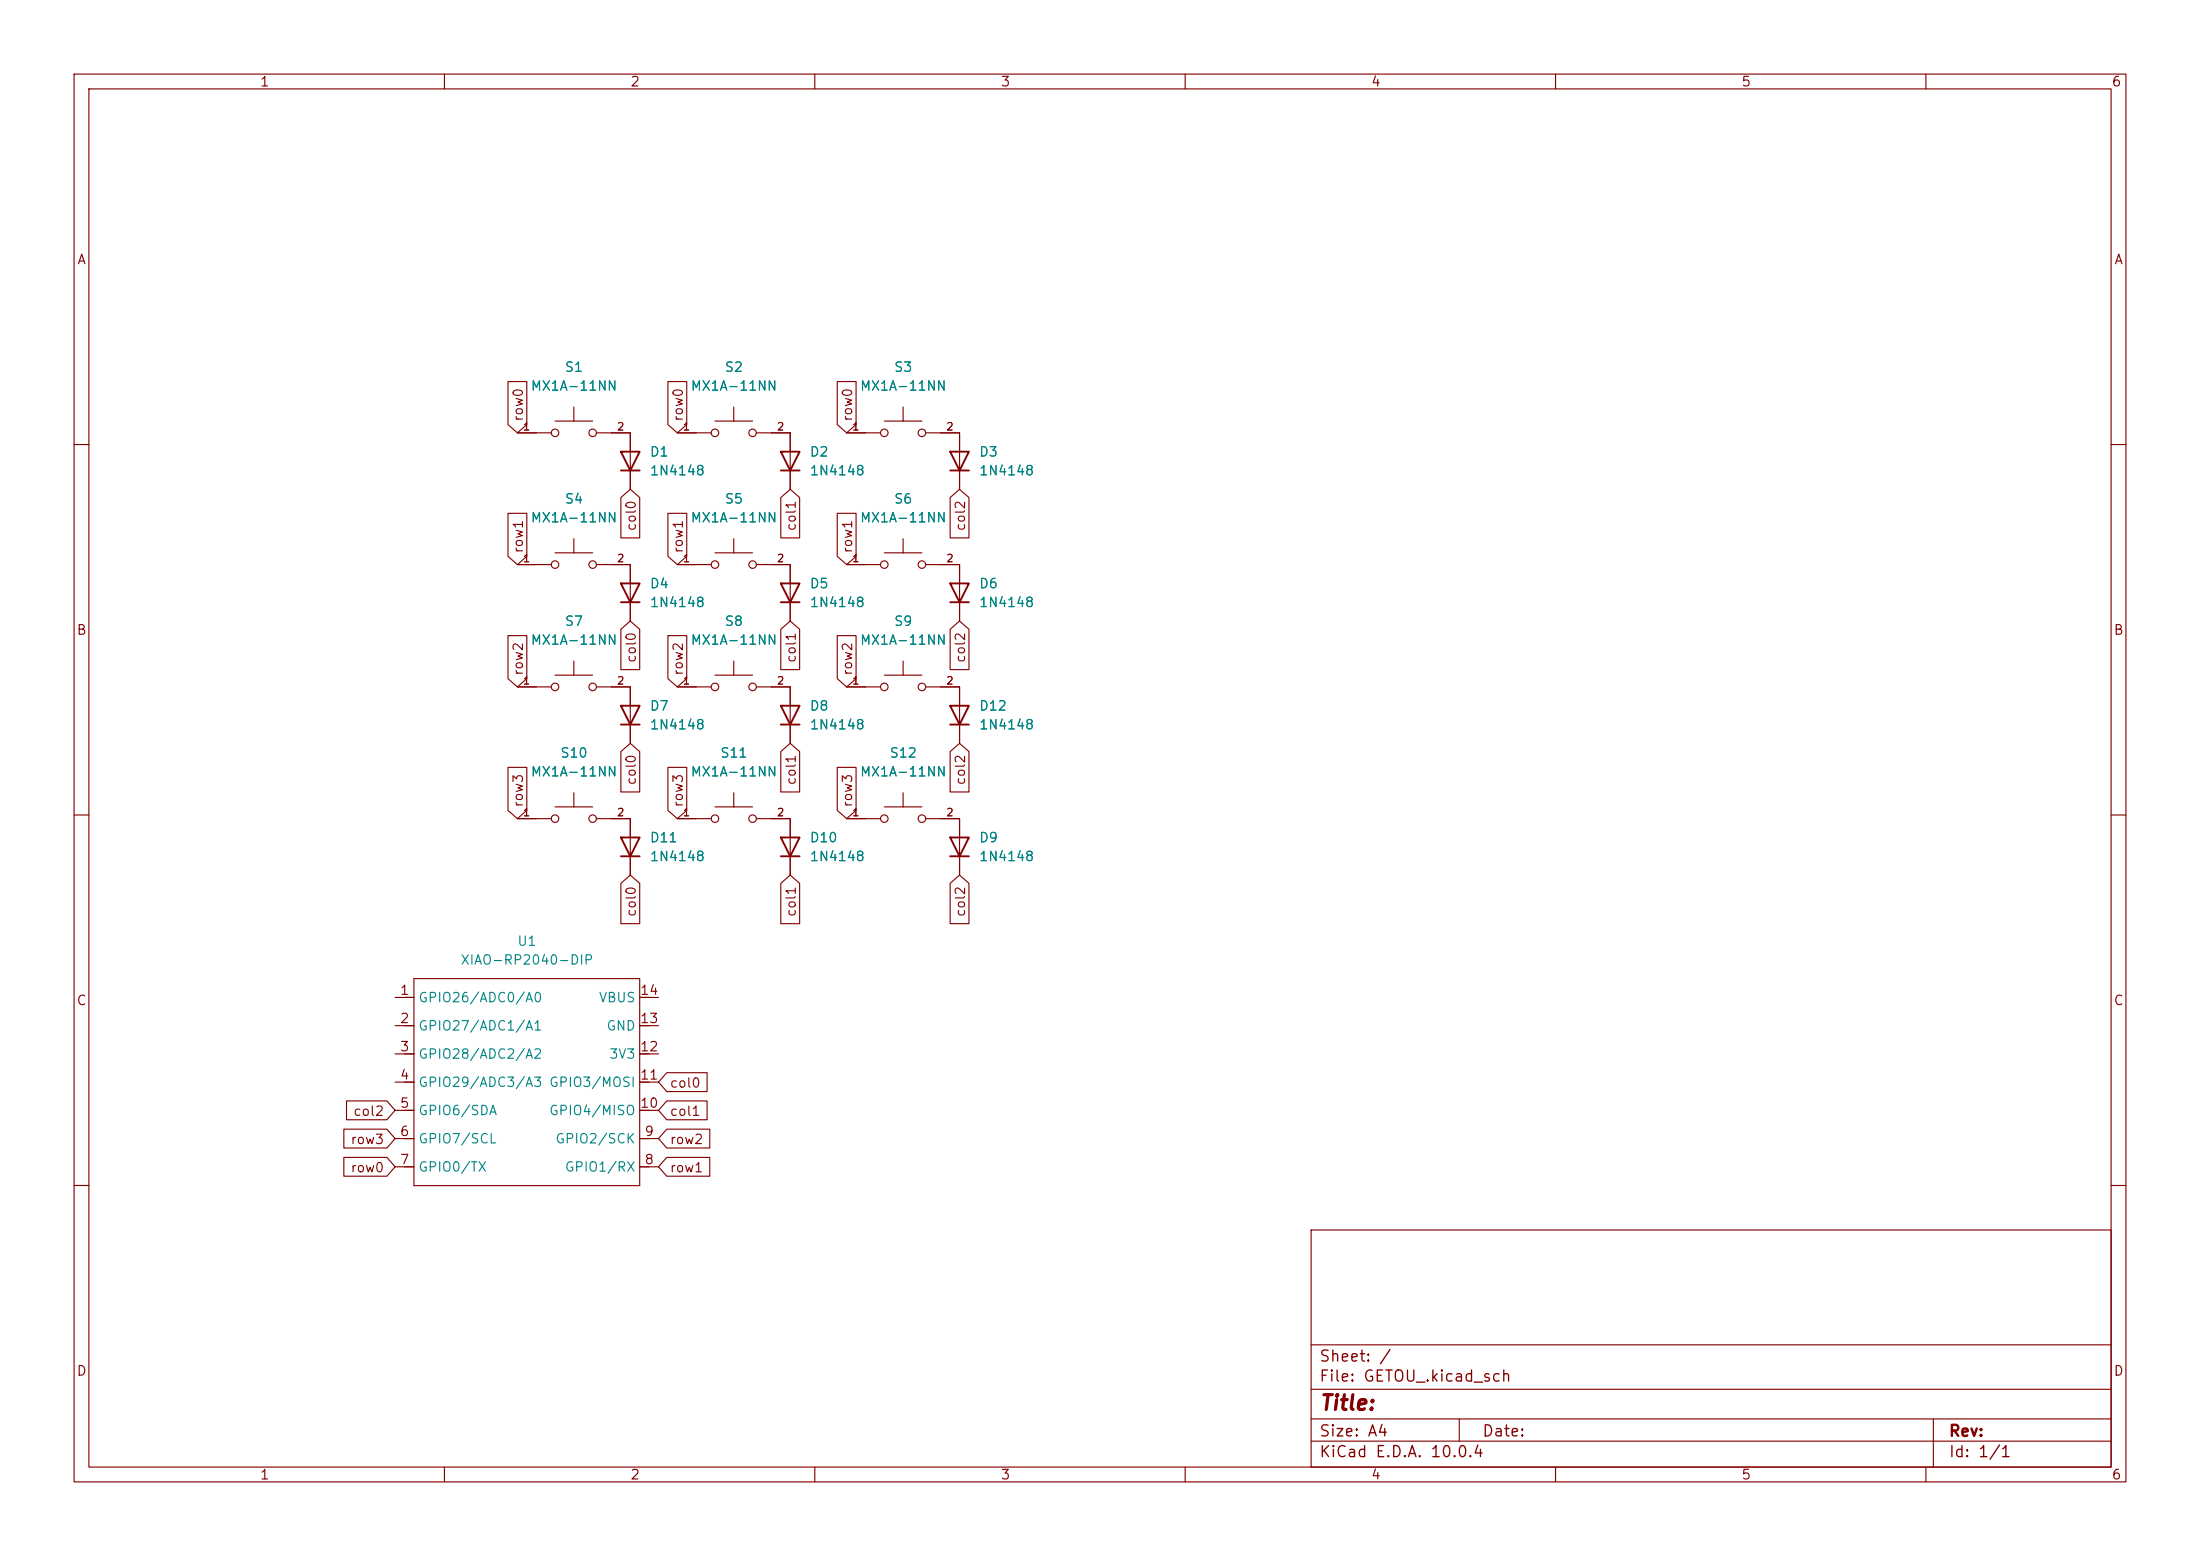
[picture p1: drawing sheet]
<svg xmlns="http://www.w3.org/2000/svg" width="297mm" height="210mm" viewBox="0 0 297 210" stroke-linecap="round" stroke-linejoin="round" font-family="sans-serif">
<g fill="none" stroke="#840000" stroke-width=".15">
<path d="M10 10h277v190h-277zM12 12h273v186h-273zM60 10v2M110 10v2M160 10v2M210 10v2M260 10v2M68.6 51.5h2.5v5.8l-1.3 1.1-1.2-1.1zM69.8 58.4h4.6M74.9 56.8h5.1M77.5 54.9v1.9M80.5 58.4h4.6v7.6"/>
<path d="M90.2 51.5h2.5v5.8l-1.3 1.1-1.2-1.1zM91.4 58.4h4.6M96.5 56.8h5.1M99.1 54.9v1.9M102.1 58.4h4.6v7.6M113 51.5h2.6v5.8l-1.3 1.1-1.3-1.1zM114.3 58.4h4.6M119.4 56.8h5.1M121.9 54.9v1.9M125 58.4h4.5v7.6M10 60h2M68.6 69.3h2.5v5.8l-1.3 1.1-1.2-1.1z"/>
<path d="M69.8 76.2h4.6M74.9 74.6h5.1M77.5 72.7v1.9M80.5 76.2h4.6v7.6M83.8 67.2l1.3-1.2 1.3 1.2v5.4h-2.6zM90.2 69.3h2.5v5.8l-1.3 1.1-1.2-1.1zM91.4 76.2h4.6M96.5 74.6h5.1M99.1 72.7v1.9M102.1 76.2h4.6v7.6M105.4 67.2l1.3-1.2 1.3 1.2v5.4h-2.6zM113 69.3h2.6v5.8l-1.3 1.1-1.3-1.1z"/>
<path d="M114.3 76.2h4.6M119.4 74.6h5.1M121.9 72.7v1.9M125 76.2h4.5v7.6M128.3 67.2l1.2-1.2 1.3 1.2v5.4h-2.5zM285 60h2M68.6 85.8h2.5v5.8l-1.3 1.1-1.2-1.1zM69.8 92.7h4.6M74.9 91.1h5.1M77.5 89.2v1.9M80.5 92.7h4.6v7.6M83.8 84.9l1.3-1.1 1.3 1.1v5.5h-2.6z"/>
<path d="M90.2 85.8h2.5v5.8l-1.3 1.1-1.2-1.1zM91.4 92.7h4.6M96.5 91.1h5.1M99.1 89.2v1.9M102.1 92.7h4.6v7.6M105.4 84.9l1.3-1.1 1.3 1.1v5.5h-2.6zM113 85.8h2.6v5.8l-1.3 1.1-1.3-1.1zM114.3 92.7h4.6M119.4 91.1h5.1M121.9 89.2v1.9M125 92.7h4.5v7.6M128.3 84.9l1.2-1.1 1.3 1.1v5.5h-2.5z"/>
<path d="M10 110h2M68.6 103.6h2.5v5.8l-1.3 1.1-1.2-1.1zM69.8 110.5h4.6M74.9 108.9h5.1M77.5 107v1.9M80.5 110.5h4.6v7.6M83.8 101.4l1.3-1.1 1.3 1.1v5.5h-2.6zM83.8 119.2l1.3-1.1 1.3 1.1v5.5h-2.6zM90.2 103.6h2.5v5.8l-1.3 1.1-1.2-1.1zM91.4 110.5h4.6M96.5 108.9h5.1M99.1 107v1.9"/>
<path d="M102.1 110.5h4.6v7.6M105.4 119.2l1.3-1.1 1.3 1.1v5.5h-2.6zM105.4 101.4l1.3-1.1 1.3 1.1v5.5h-2.6zM113 103.6h2.6v5.8l-1.3 1.1-1.3-1.1zM114.3 110.5h4.6M119.4 108.9h5.1M121.9 107v1.9M125 110.5h4.5v7.6M128.3 119.2l1.2-1.1 1.3 1.1v5.5h-2.5zM128.3 101.4l1.2-1.1 1.3 1.1v5.5h-2.5zM285 110h2M53.3 134.6h2.6"/>
<path d="M53.3 138.4h2.6M55.9 132.1h30.5v27.9h-30.5zM86.4 134.6h2.5M86.4 138.4h2.5M46.4 156.2h5.8l1.1 1.3-1.1 1.3h-5.8zM46.4 152.4h5.8l1.1 1.3-1.1 1.2h-5.8zM46.8 148.6h5.4l1.1 1.3-1.1 1.2h-5.4zM53.3 142.2h2.6M53.3 146.1h2.6M53.3 149.9h2.6M53.3 153.7h2.6M53.3 157.5h2.6"/>
<path d="M86.4 142.2h2.5M86.4 146.1h2.5M86.4 149.9h2.5M86.4 153.7h2.5M86.4 157.5h2.5M90 148.6h5.5v2.5h-5.5l-1.1-1.2zM90 152.4h5.8v2.5h-5.8l-1.1-1.2zM90 144.8h5.5v2.5h-5.5l-1.1-1.2zM90 156.2h5.8v2.6h-5.8l-1.1-1.3zM10 160h2M177 166h108v32h-108zM285 160h2"/>
<path d="M60 198v2M110 198v2M160 198v2M177 194.5h108M177 191.5h108M177 187.5h108M177 181.5h108M197 191.5v3M210 198v2M260 198v2M261 191.5v6.5"/>
<circle cx="74.9" cy="58.4" r=".51"/>
<circle cx="80" cy="58.4" r=".51"/>
<circle cx="96.5" cy="58.4" r=".51"/>
<circle cx="101.6" cy="58.4" r=".51"/>
<circle cx="119.4" cy="58.4" r=".51"/>
<circle cx="124.5" cy="58.4" r=".51"/>
<circle cx="74.9" cy="76.2" r=".51"/>
<circle cx="80" cy="76.2" r=".51"/>
<circle cx="96.5" cy="76.2" r=".51"/>
<circle cx="101.6" cy="76.2" r=".51"/>
<circle cx="119.4" cy="76.2" r=".51"/>
<circle cx="124.5" cy="76.2" r=".51"/>
<circle cx="74.9" cy="92.7" r=".51"/>
<circle cx="80" cy="92.7" r=".51"/>
<circle cx="96.5" cy="92.7" r=".51"/>
<circle cx="101.6" cy="92.7" r=".51"/>
<circle cx="119.4" cy="92.7" r=".51"/>
<circle cx="124.5" cy="92.7" r=".51"/>
<circle cx="74.9" cy="110.5" r=".51"/>
<circle cx="80" cy="110.5" r=".51"/>
<circle cx="96.5" cy="110.5" r=".51"/>
<circle cx="101.6" cy="110.5" r=".51"/>
<circle cx="119.4" cy="110.5" r=".51"/>
<circle cx="124.5" cy="110.5" r=".51"/>
</g>
<g fill="none" stroke="#840000" stroke-width=".25">
<path d="M83.8 61h2.6l-1.3 2.5zM83.8 78.7h2.6l-1.3 2.6zM83.8 63.5h2.6M105.4 61h2.5l-1.2 2.5zM105.4 78.7h2.5l-1.2 2.6zM105.4 63.5h2.5M128.3 61h2.5l-1.3 2.5zM128.3 78.7h2.5l-1.3 2.6zM128.3 63.5h2.5M83.8 95.3h2.6l-1.3 2.5zM83.8 81.3h2.6M83.8 97.8h2.6"/>
<path d="M105.4 95.3h2.5l-1.2 2.5zM105.4 81.3h2.5M105.4 97.8h2.5M128.3 95.3h2.5l-1.3 2.5zM128.3 81.3h2.5M128.3 97.8h2.5M83.8 113h2.6l-1.3 2.6zM83.8 115.6h2.6M105.4 113h2.5l-1.2 2.6zM105.4 115.6h2.5M128.3 113h2.5l-1.3 2.6zM128.3 115.6h2.5"/>
</g>
<text font-size="2" fill="#840000" x="178" y="190.8">Title:</text>
<g font-size="1.5" fill="#840000">
<text x="178" y="184.2">Sheet: /</text>
<text x="178" y="186.9">File: GETOU_.kicad_sch</text>
<text x="178" y="197.1">KiCad E.D.A. 10.0.4</text>
<text x="178" y="194.3">Size: A4</text>
<text x="200" y="194.3">Date:</text>
<text x="263" y="194.3">Rev:</text>
<text x="263" y="197.1">Id: 1/1</text>
</g>
<g font-size="1.3" fill="#840000">
<text x="35" y="12">1</text>
<text x="85" y="12">2</text>
<text x="135" y="12">3</text>
<text x="185" y="12">4</text>
<text x="235" y="12">5</text>
<text x="285" y="12">6</text>
<text x="10.3" y="36">A</text>
<text x="285.3" y="36">A</text>
<text x="70.9" y="57" transform="rotate(-90 70.9 57)">row0</text>
<text x="92.5" y="57" transform="rotate(-90 92.5 57)">row0</text>
<text x="115.4" y="57" transform="rotate(-90 115.4 57)">row0</text>
<text x="86.2" y="71.8" transform="rotate(-90 86.2 71.8)">col0</text>
<text x="107.7" y="71.8" transform="rotate(-90 107.7 71.8)">col1</text>
<text x="130.6" y="71.8" transform="rotate(-90 130.6 71.8)">col2</text>
<text x="70.9" y="74.8" transform="rotate(-90 70.9 74.8)">row1</text>
<text x="92.5" y="74.8" transform="rotate(-90 92.5 74.8)">row1</text>
<text x="115.4" y="74.8" transform="rotate(-90 115.4 74.8)">row1</text>
<text x="10.3" y="86">B</text>
<text x="86.2" y="89.6" transform="rotate(-90 86.2 89.6)">col0</text>
<text x="107.7" y="89.6" transform="rotate(-90 107.7 89.6)">col1</text>
<text x="130.6" y="89.6" transform="rotate(-90 130.6 89.6)">col2</text>
<text x="285.3" y="86">B</text>
<text x="70.9" y="91.3" transform="rotate(-90 70.9 91.3)">row2</text>
<text x="92.5" y="91.3" transform="rotate(-90 92.5 91.3)">row2</text>
<text x="115.4" y="91.3" transform="rotate(-90 115.4 91.3)">row2</text>
<text x="86.2" y="106.1" transform="rotate(-90 86.2 106.1)">col0</text>
<text x="107.7" y="106.1" transform="rotate(-90 107.7 106.1)">col1</text>
<text x="130.6" y="106.1" transform="rotate(-90 130.6 106.1)">col2</text>
<text x="70.9" y="109.1" transform="rotate(-90 70.9 109.1)">row3</text>
<text x="92.5" y="109.1" transform="rotate(-90 92.5 109.1)">row3</text>
<text x="115.4" y="109.1" transform="rotate(-90 115.4 109.1)">row3</text>
<text x="86.2" y="123.9" transform="rotate(-90 86.2 123.9)">col0</text>
<text x="107.7" y="123.9" transform="rotate(-90 107.7 123.9)">col1</text>
<text x="130.6" y="123.9" transform="rotate(-90 130.6 123.9)">col2</text>
<text x="10.3" y="136">C</text>
<text x="53.9" y="134.6">1</text>
<text x="86.3" y="134.6">14</text>
<text x="285.3" y="136">C</text>
<text x="53.9" y="138.4">2</text>
<text x="53.9" y="142.2">3</text>
<text x="86.3" y="142.2">12</text>
<text x="86.3" y="138.4">13</text>
<text x="53.9" y="146">4</text>
<text x="53.9" y="149.8">5</text>
<text x="86.3" y="149.8">10</text>
<text x="86.3" y="146">11</text>
<text x="90.3" y="147.1">col0</text>
<text x="47.2" y="154.7">row3</text>
<text x="47.6" y="150.9">col2</text>
<text x="53.9" y="153.6">6</text>
<text x="86.9" y="153.6">9</text>
<text x="90.3" y="150.9">col1</text>
<text x="90.3" y="154.7">row2</text>
<text x="47.2" y="158.5">row0</text>
<text x="53.9" y="157.5">7</text>
<text x="86.9" y="157.5">8</text>
<text x="90.3" y="158.5">row1</text>
<text x="10.3" y="186">D</text>
<text x="285.3" y="186">D</text>
<text x="35" y="200">1</text>
<text x="85" y="200">2</text>
<text x="135" y="200">3</text>
<text x="185" y="200">4</text>
<text x="235" y="200">5</text>
<text x="285" y="200">6</text>
</g>
<g font-size="1.3" fill="#008484">
<text x="71.6" y="53">MX1A-11NN</text>
<text x="76.2" y="50.5">S1</text>
<text x="93.2" y="53">MX1A-11NN</text>
<text x="97.7" y="50.5">S2</text>
<text x="116" y="53">MX1A-11NN</text>
<text x="120.6" y="50.5">S3</text>
<text x="87.6" y="61.9">D1</text>
<text x="87.6" y="64.5">1N4148</text>
<text x="109.2" y="61.9">D2</text>
<text x="109.2" y="64.5">1N4148</text>
<text x="132.1" y="61.9">D3</text>
<text x="132.1" y="64.5">1N4148</text>
<text x="71.6" y="70.8">MX1A-11NN</text>
<text x="76.2" y="68.3">S4</text>
<text x="93.2" y="70.8">MX1A-11NN</text>
<text x="97.7" y="68.3">S5</text>
<text x="116" y="70.8">MX1A-11NN</text>
<text x="120.6" y="68.3">S6</text>
<text x="87.6" y="79.7">D4</text>
<text x="87.6" y="82.3">1N4148</text>
<text x="109.2" y="79.7">D5</text>
<text x="109.2" y="82.3">1N4148</text>
<text x="132.1" y="79.7">D6</text>
<text x="132.1" y="82.3">1N4148</text>
<text x="71.6" y="87.3">MX1A-11NN</text>
<text x="76.2" y="84.8">S7</text>
<text x="93.2" y="87.3">MX1A-11NN</text>
<text x="97.7" y="84.8">S8</text>
<text x="116" y="87.3">MX1A-11NN</text>
<text x="120.6" y="84.8">S9</text>
<text x="87.6" y="96.2">D7</text>
<text x="87.6" y="98.8">1N4148</text>
<text x="109.2" y="96.2">D8</text>
<text x="109.2" y="98.8">1N4148</text>
<text x="132.1" y="96.2">D12</text>
<text x="132.1" y="98.8">1N4148</text>
<text x="71.6" y="105.1">MX1A-11NN</text>
<text x="75.6" y="102.6">S10</text>
<text x="93.2" y="105.1">MX1A-11NN</text>
<text x="97.1" y="102.6">S11</text>
<text x="116" y="105.1">MX1A-11NN</text>
<text x="120" y="102.6">S12</text>
<text x="87.6" y="114">D11</text>
<text x="87.6" y="116.5">1N4148</text>
<text x="109.2" y="114">D10</text>
<text x="109.2" y="116.5">1N4148</text>
<text x="132.1" y="114">D9</text>
<text x="132.1" y="116.5">1N4148</text>
<text x="62.1" y="130.5">XIAO-RP2040-DIP</text>
<text x="69.7" y="128">U1</text>
<text x="56.4" y="135.6">GPIO26/ADC0/A0</text>
<text x="80.8" y="135.6">VBUS</text>
<text x="56.4" y="139.4">GPIO27/ADC1/A1</text>
<text x="56.4" y="143.2">GPIO28/ADC2/A2</text>
<text x="81.8" y="139.4">GND</text>
<text x="82.1" y="143.2">3V3</text>
<text x="56.4" y="147">GPIO29/ADC3/A3 GPIO3/MOSI</text>
<text x="56.4" y="150.8">GPIO6/SDA</text>
<text x="56.4" y="154.6">GPIO7/SCL</text>
<text x="74" y="150.8">GPIO4/MISO</text>
<text x="74.9" y="154.6">GPIO2/SCK</text>
<text x="56.4" y="158.5">GPIO0/TX</text>
<text x="76.2" y="158.5">GPIO1/RX</text>
</g>
<g font-size="1" fill="#840000">
<text x="70.5" y="58.3">1</text>
<text x="83.2" y="58.3">2</text>
<text x="92.1" y="58.3">1</text>
<text x="104.8" y="58.3">2</text>
<text x="115" y="58.3">1</text>
<text x="127.7" y="58.3">2</text>
<text x="70.5" y="76.1">1</text>
<text x="83.2" y="76.1">2</text>
<text x="92.1" y="76.1">1</text>
<text x="104.8" y="76.1">2</text>
<text x="115" y="76.1">1</text>
<text x="127.7" y="76.1">2</text>
<text x="70.5" y="92.6">1</text>
<text x="83.2" y="92.6">2</text>
<text x="92.1" y="92.6">1</text>
<text x="104.8" y="92.6">2</text>
<text x="115" y="92.6">1</text>
<text x="127.7" y="92.6">2</text>
<text x="70.5" y="110.4">1</text>
<text x="83.2" y="110.4">2</text>
<text x="92.1" y="110.4">1</text>
<text x="104.8" y="110.4">2</text>
<text x="115" y="110.4">1</text>
<text x="127.7" y="110.4">2</text>
</g>
</svg>
